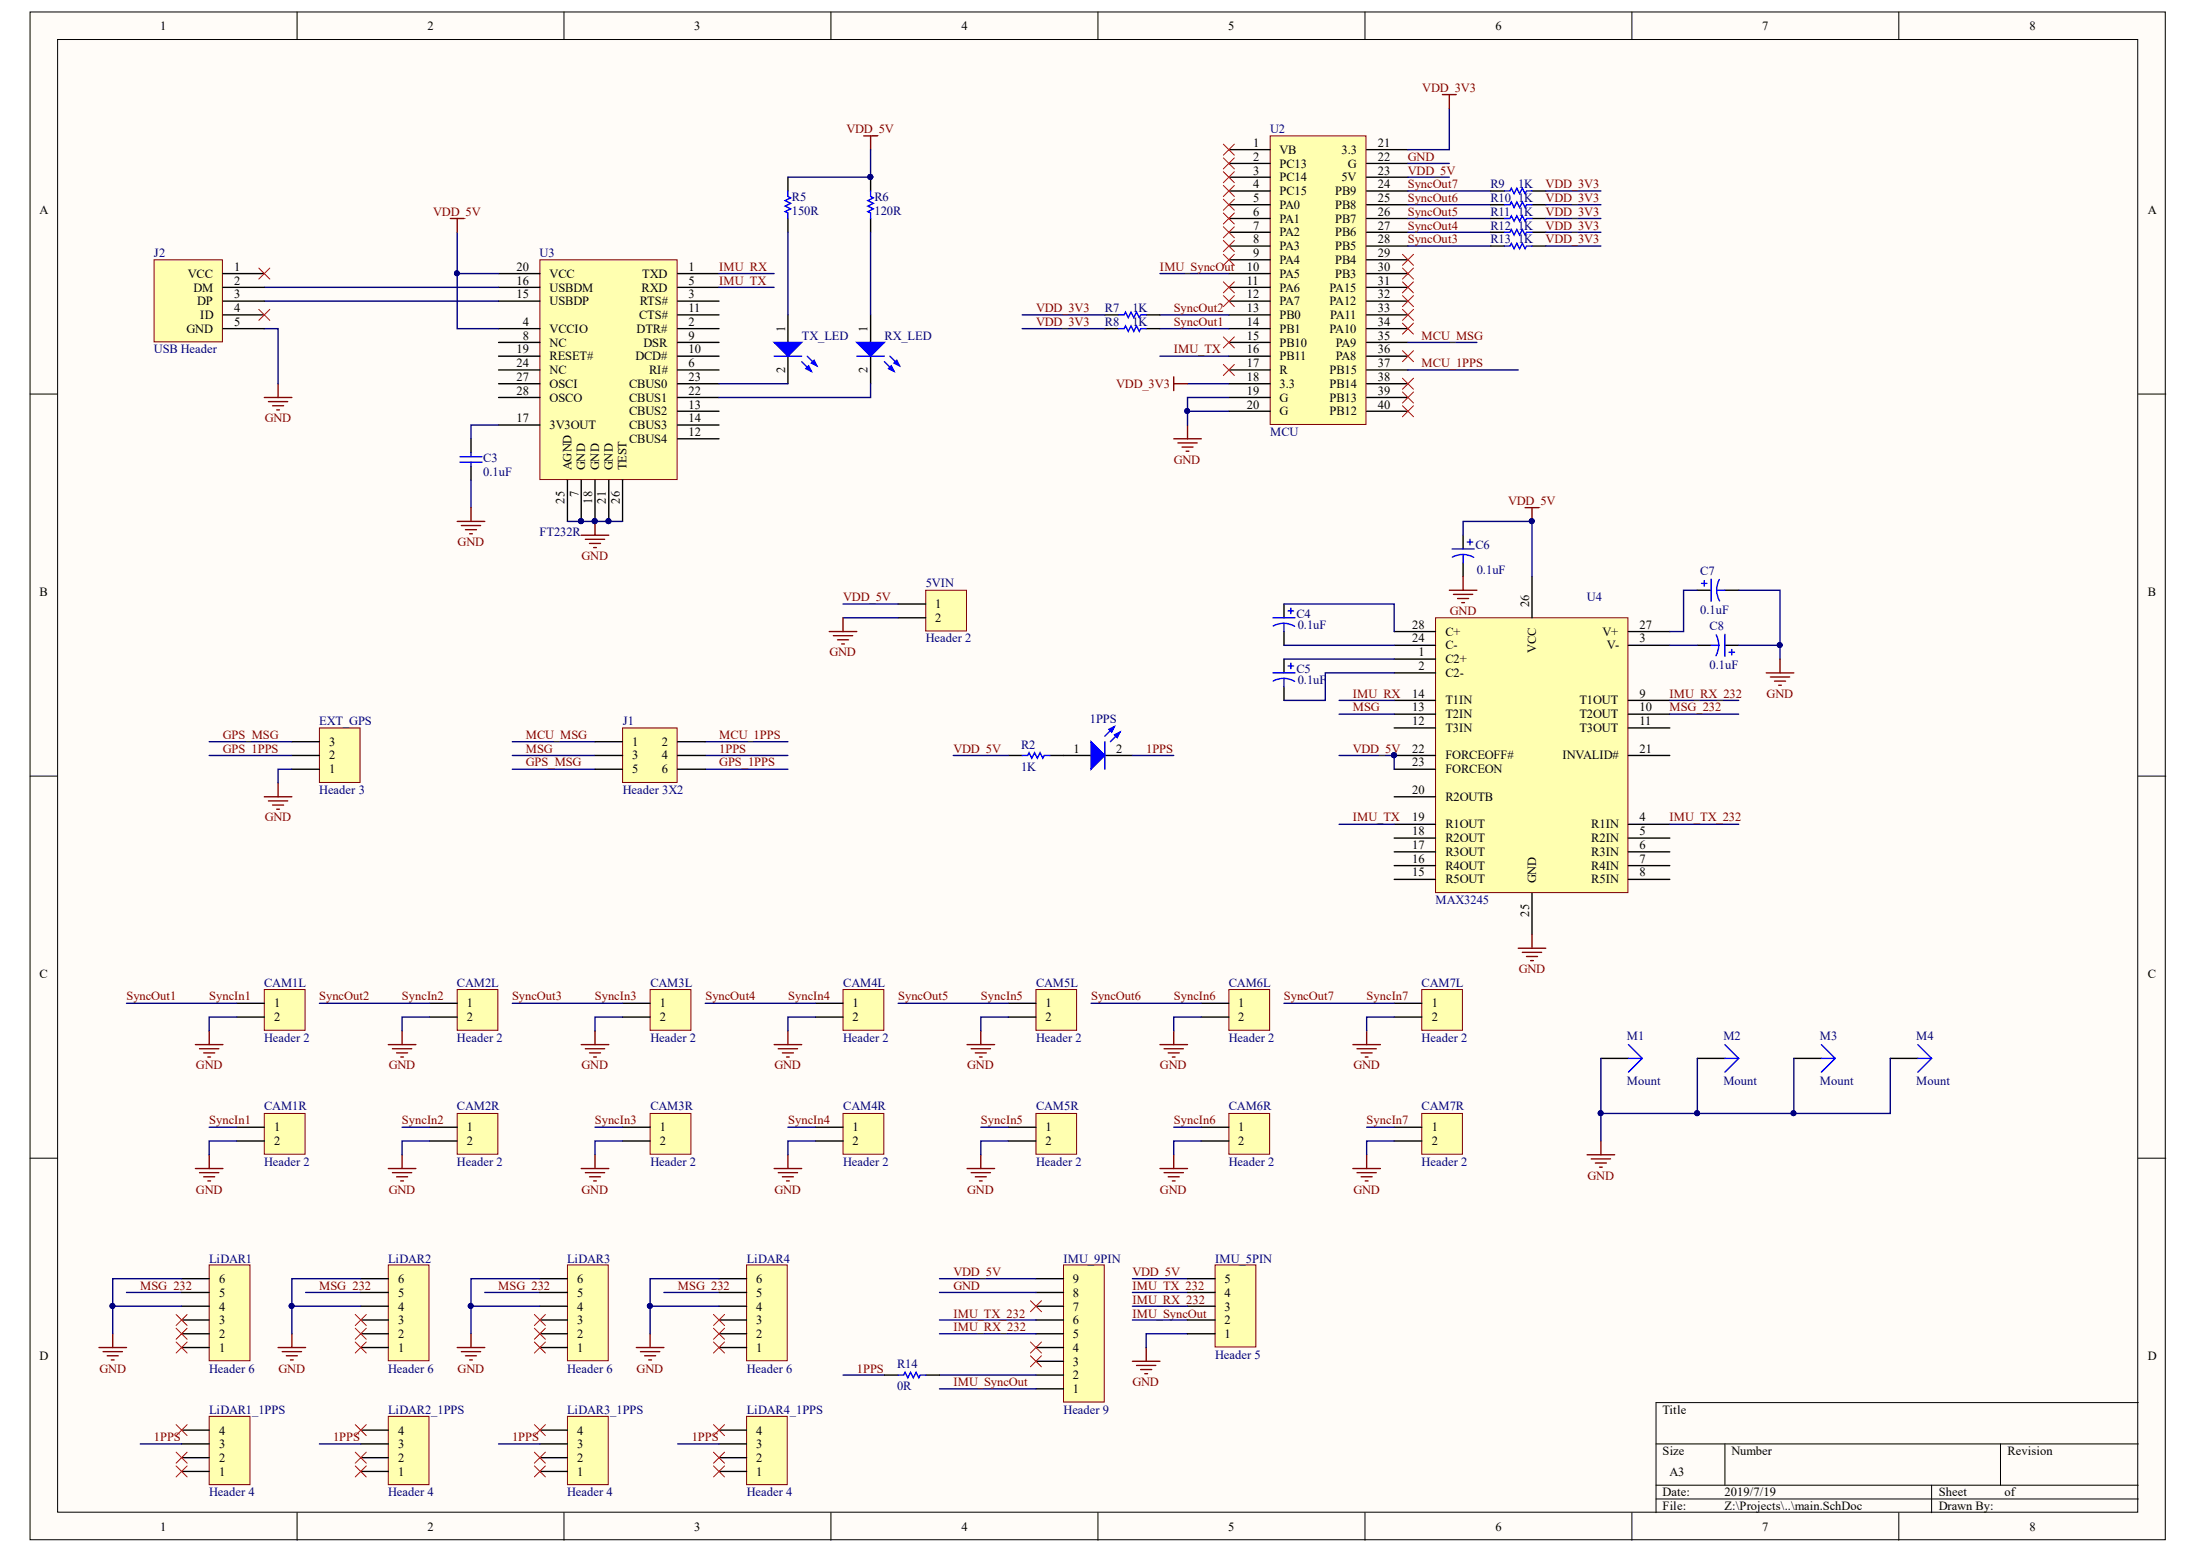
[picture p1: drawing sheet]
# Altium project main.PrjPCB
1 sheet, 55 parts. Net scope: global (net labels, ports and power ports of the same name join across sheets).
Board file: main.PcbDoc

## Sheet main.SchDoc
size A3

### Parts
1PPS  1PPS LED  [0805D]  (value not drawn)
5VIN  Header 2  [HDR1X2]
C3  0.1uF  [0805C]
C4  0.1uF  [C1206]
C5  0.1uF  [C1206]
C6  0.1uF  [C1206]
C7  0.1uF  [C1206]
C8  0.1uF  [C1206]
CAM1L  Header 2  [1.25mmP2]
CAM1R  Header 2  [1.25mmP2]
CAM2L  Header 2  [1.25mmP2]
CAM2R  Header 2  [1.25mmP2]
CAM3L  Header 2  [1.25mmP2]
CAM3R  Header 2  [1.25mmP2]
CAM4L  Header 2  [1.25mmP2]
CAM4R  Header 2  [1.25mmP2]
CAM5L  Header 2  [1.25mmP2]
CAM5R  Header 2  [1.25mmP2]
CAM6L  Header 2  [1.25mmP2]
CAM6R  Header 2  [1.25mmP2]
CAM7L  Header 2  [1.25mmP2]
CAM7R  Header 2  [1.25mmP2]
EXT_GPS  Header 3  [1.25mmP3]
IMU_5PIN  Header 5  [1.25mmP5]
IMU_9PIN  Header 9  [1.25mmP9]
J1  Header 3X2  [HDR2X3]
J2  USB Header  [USB2.5-2H4D]
LiDAR1  Header 6  [1.25mmP6]
LiDAR1_1PPS  Header 4  [1.25mmP4]
LiDAR2  Header 6  [1.25mmP6]
LiDAR2_1PPS  Header 4  [1.25mmP4]
LiDAR3  Header 6  [1.25mmP6]
LiDAR3_1PPS  Header 4  [1.25mmP4]
LiDAR4  Header 6  [1.25mmP6]
LiDAR4_1PPS  Header 4  [1.25mmP4]
M1  Mount  [安装孔-3.5-5]
M2  Mount  [安装孔-3.5-5]
M3  Mount  [安装孔-3.5-5]
M4  Mount  [安装孔-3.5-5]
R2  1K  [0805R]
R5  150R  [0805R]
R6  120R  [0805R]
R7  1K  [0805R]
R8  1K  [0805R]
R9  1K  [0805R]
R10  1K  [0805R]
R11  1K  [0805R]
R12  1K  [0805R]
R13  1K  [0805R]
R14  0R  [0805R]
RX_LED  USB RX LED  [0805D]  (value not drawn)
TX_LED  USB TX LED  [0805D]  (value not drawn)
U2  MCU  [STM32Board]
U3  FT232R  [SSOP-28]
U4  MAX3245  [SSOP-28]

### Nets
GND: 5VIN.2 C3.1 C6.2 C7.2 C8.1 CAM1L.2 CAM1R.2 CAM2L.2 CAM2R.2 CAM3L.2 CAM3R.2 CAM4L.2 CAM4R.2 CAM5L.2 CAM5R.2 CAM6L.2 CAM6R.2 CAM7L.2 CAM7R.2 EXT_GPS.1 IMU_5PIN.1 IMU_9PIN.8 J2.5(GND) LiDAR1.4 LiDAR1.6 LiDAR2.4 LiDAR2.6 LiDAR3.4 LiDAR3.6 LiDAR4.4 LiDAR4.6 M1.1 M2.1 M3.1 M4.1 U2.19(G) U2.20(G) U2.22(G) U3.7(GND) U3.18(GND) U3.21(GND) U3.25(AGND) U3.26(TEST) U4.25(GND)
VDD_3V3: R7.2 R8.2 R9.1 R10.1 R11.1 R12.1 R13.1 U2.18(3.3) U2.21(3.3)
VDD_5V: 5VIN.1 C6.1 IMU_5PIN.5 IMU_9PIN.9 R2.2 R5.1 R6.1 U2.23(5V) U3.4(VCCIO) U3.20(VCC) U4.22(FORCEOFF#) U4.23(FORCEON) U4.26(VCC)
1PPS: 1PPS.2(K) J1.4 LiDAR1_1PPS.3 LiDAR2_1PPS.3 LiDAR3_1PPS.3 LiDAR4_1PPS.3 R14.1
GPS_1PPS: EXT_GPS.2 J1.6
GPS_MSG: EXT_GPS.3 J1.5
IMU_RX: U3.1(TXD) U4.14(T1IN)
IMU_RX_232: IMU_5PIN.3 IMU_9PIN.5 U4.9(T1OUT)
IMU_SyncOut: IMU_5PIN.2 IMU_9PIN.1 U2.10(PA5)
IMU_TX: U2.16(PB11) U3.5(RXD) U4.19(R1OUT)
IMU_TX_232: IMU_5PIN.4 IMU_9PIN.6 U4.4(R1IN)
MCU_1PPS: J1.2 U2.37(PB15)
MCU_MSG: J1.1 U2.35(PA9)
MSG: J1.3 U4.13(T2IN)
MSG_232: LiDAR1.5 LiDAR2.5 LiDAR3.5 LiDAR4.5 U4.10(T2OUT)
SyncIn1: CAM1L.1 CAM1R.1 R8.1 U2.14(PB1)  [also labelled SyncOut1]
SyncIn2: CAM2L.1 CAM2R.1 R7.1 U2.13(PB0)  [also labelled SyncOut2]
SyncIn3: CAM3L.1 CAM3R.1 R13.2 U2.28(PB5)  [also labelled SyncOut3]
SyncIn4: CAM4L.1 CAM4R.1 R12.2 U2.27(PB6)  [also labelled SyncOut4]
SyncIn5: CAM5L.1 CAM5R.1 R11.2 U2.26(PB7)  [also labelled SyncOut5]
SyncIn6: CAM6L.1 CAM6R.1 R10.2 U2.25(PB8)  [also labelled SyncOut6]
SyncIn7: CAM7L.1 CAM7R.1 R9.2 U2.24(PB9)  [also labelled SyncOut7]
Net1PPS_1: 1PPS.1(A) R2.1
NetC3_2: C3.2 U3.17(3V3OUT)
NetC4_1: C4.1 U4.28(C+)
NetC4_2: C4.2 U4.24(C-)
NetC5_1: C5.1 U4.1(C2+)
NetC5_2: C5.2 U4.2(C2-)
NetC7_1: C7.1 U4.27(V+)
NetC8_2: C8.2 U4.3(V-)
NetIMU_9PIN_2: IMU_9PIN.2 R14.2
NetJ2_2: J2.2(DM) U3.16(USBDM)
NetJ2_3: J2.3(DP) U3.15(USBDP)
NetR5_2: R5.2 TX_LED.1(A)
NetR6_2: R6.2 RX_LED.1(A)
NetRX_LED_2: RX_LED.2(K) U3.22(CBUS1)
NetTX_LED_2: TX_LED.2(K) U3.23(CBUS0)

Not connected (* = marked no-connect by the designer): IMU_9PIN 3* 4* 7*; J2 1(VCC)* 4(ID)*; LiDAR1 1* 2* 3*; LiDAR1_1PPS 1* 2* 4*; LiDAR2 1* 2* 3*; LiDAR2_1PPS 1* 2* 4*; LiDAR3 1* 2* 3*; LiDAR3_1PPS 1* 2* 4*; LiDAR4 1* 2* 3*; LiDAR4_1PPS 1* 2* 4*; U2 1(VB)* 2(PC13)* 3(PC14)* 4(PC15)* 5(PA0)* 6(PA1)* 7(PA2)* 8(PA3)* 9(PA4)* 11(PA6)* 12(PA7)* 15(PB10)* 17(R)* 29(PB4)* 30(PB3)* 31(PA15)* 32(PA12)* 33(PA11)* 34(PA10)* 36(PA8)* 38(PB14)* 39(PB13)* 40(PB12)*; U3 2(DTR#) 3(RTS#) 6(RI#) 8(NC) 9(DSR) 10(DCD#) 11(CTS#) 12(CBUS4) 13(CBUS2) 14(CBUS3) 19(RESET#) 24(NC) 27(OSCI) 28(OSCO); U4 5(R2IN) 6(R3IN) 7(R4IN) 8(R5IN) 11(T3OUT) 12(T3IN) 15(R5OUT) 16(R4OUT) 17(R3OUT) 18(R2OUT) 20(R2OUTB) 21(INVALID#)
